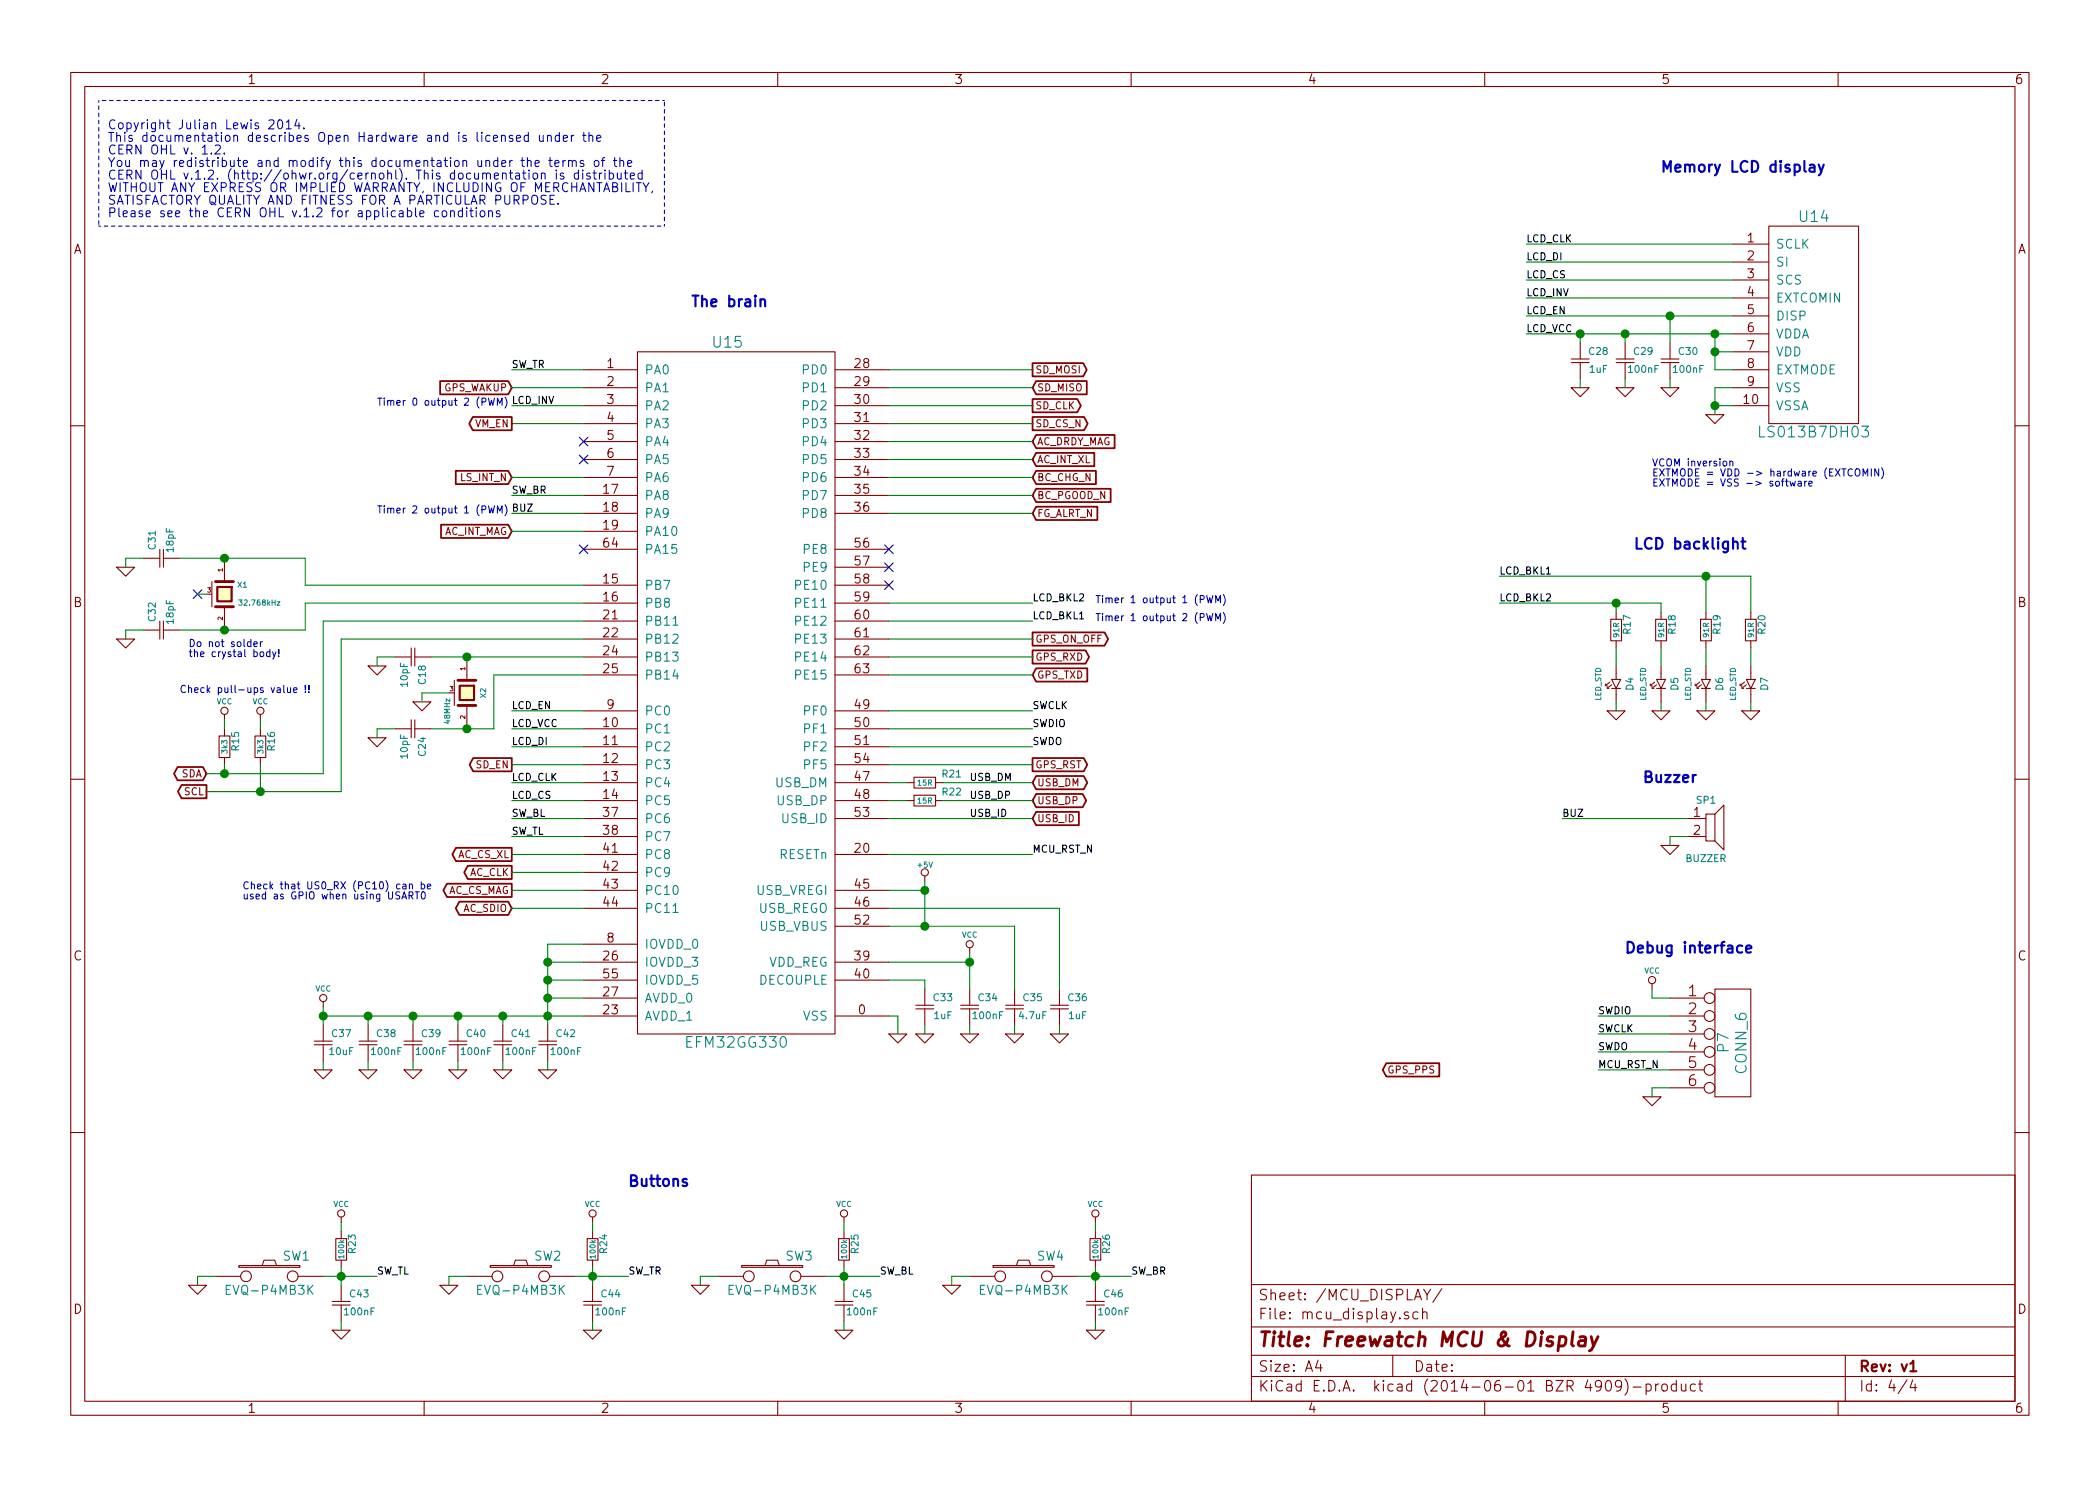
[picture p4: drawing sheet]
EESchema Schematic File Version 2
LIBS:power
LIBS:device
LIBS:transistors
LIBS:conn
LIBS:linear
LIBS:regul
LIBS:74xx
LIBS:cmos4000
LIBS:adc-dac
LIBS:memory
LIBS:xilinx
LIBS:special
LIBS:microcontrollers
LIBS:dsp
LIBS:microchip
LIBS:analog_switches
LIBS:motorola
LIBS:texas
LIBS:intel
LIBS:audio
LIBS:interface
LIBS:digital-audio
LIBS:philips
LIBS:display
LIBS:cypress
LIBS:siliconi
LIBS:opto
LIBS:atmel
LIBS:contrib
LIBS:valves
LIBS:freewatch
LIBS:freewatch_v1-cache
EELAYER 24 0
EELAYER END
$Descr A4 11693 8268
encoding utf-8
Sheet 4 4
Title "Freewatch MCU & Display"
Date ""
Rev "v1"
Comp ""
Comment1 ""
Comment2 ""
Comment3 ""
Comment4 ""
$EndDescr
$Comp
L EFM32GG330 U15
U 1 1
P 3250 2050
F 0 "U15" H 4050 2200 60  0000 C CNN
F 1 "EFM32GG330" H 4100 -1700 60  0000 C CNN
F 2 "" H 3250 2050 60  0000 C CNN
F 3 "" H 3250 2050 60  0000 C CNN
	1    3250 2050
	1    0    0    -1  
$EndComp
$Comp
L LS013B7DH03 U14
U 1 1
P 9650 1350
F 0 "U14" H 10100 1500 60  0000 C CNN
F 1 "LS013B7DH03" H 10100 300 60  0000 C CNN
F 2 "" H 9650 1350 60  0000 C CNN
F 3 "" H 9650 1350 60  0000 C CNN
	1    9650 1350
	1    0    0    -1  
$EndComp
Text Notes 600  1200 0    50   ~ 0
Copyright Julian Lewis 2014.\nThis documentation describes Open Hardware and is licensed under the\nCERN OHL v. 1.2.\nYou may redistribute and modify this documentation under the terms of the\nCERN OHL v.1.2. (http://ohwr.org/cernohl). This documentation is distributed\nWITHOUT ANY EXPRESS OR IMPLIED WARRANTY, INCLUDING OF MERCHANTABILITY,\nSATISFACTORY QUALITY AND FITNESS FOR A PARTICULAR PURPOSE.\nPlease see the CERN OHL v.1.2 for applicable conditions
Text GLabel 2850 4850 0    40   Output ~ 0
AC_CLK
Text GLabel 2850 5050 0    40   BiDi ~ 0
AC_SDIO
Text GLabel 2850 4750 0    40   Output ~ 0
AC_CS_XL
Text GLabel 2850 4950 0    40   Output ~ 0
AC_CS_MAG
Text GLabel 2850 2950 0    40   Input ~ 0
AC_INT_MAG
Text GLabel 5750 2450 2    40   Input ~ 0
AC_DRDY_MAG
Text GLabel 1150 4400 0    40   Output ~ 0
SCL
Text GLabel 1150 4300 0    40   BiDi ~ 0
SDA
Text GLabel 2850 2650 0    40   Input ~ 0
LS_INT_N
Text GLabel 5750 3750 2    40   Input ~ 0
GPS_TXD
Text GLabel 5750 3650 2    40   Output ~ 0
GPS_RXD
Text GLabel 5750 3550 2    40   Output ~ 0
GPS_ON_OFF
Text GLabel 5750 4250 2    40   Output ~ 0
GPS_RST
Text GLabel 7700 5950 2    40   Input ~ 0
GPS_PPS
Text GLabel 5750 2150 2    40   Input ~ 0
SD_MISO
Text GLabel 5750 2050 2    40   Output ~ 0
SD_MOSI
Text GLabel 5750 2250 2    40   Output ~ 0
SD_CLK
Text GLabel 5750 2350 2    40   Output ~ 0
SD_CS_N
Text GLabel 2850 2150 0    40   Input ~ 0
GPS_WAKUP
Text GLabel 5750 4450 2    40   BiDi ~ 0
USB_DP
Text GLabel 5750 4350 2    40   BiDi ~ 0
USB_DM
Text GLabel 5750 4550 2    40   Input ~ 0
USB_ID
Text GLabel 5750 2750 2    40   Input ~ 0
BC_PGOOD_N
Text GLabel 5750 2650 2    40   Input ~ 0
BC_CHG_N
Text GLabel 5750 2850 2    40   Input ~ 0
FG_ALRT_N
Text Notes 9200 2700 0    40   ~ 0
VCOM inversion\nEXTMODE = VDD -> hardware (EXTCOMIN)\nEXTMODE = VSS -> software
$Comp
L CAP C29
U 1 1
P 9050 2000
F 0 "C29" V 9000 2100 39  0000 C CNN
F 1 "100nF" V 9100 2100 39  0000 C CNN
F 2 "" H 9050 2000 60  0000 C CNN
F 3 "" H 9050 2000 60  0000 C CNN
	1    9050 2000
	0    1    1    0   
$EndComp
$Comp
L CAP C28
U 1 1
P 8800 2000
F 0 "C28" V 8750 2100 39  0000 C CNN
F 1 "1uF" V 8850 2100 39  0000 C CNN
F 2 "" H 8800 2000 60  0000 C CNN
F 3 "" H 8800 2000 60  0000 C CNN
	1    8800 2000
	0    1    1    0   
$EndComp
$Comp
L GND #PWR072
U 1 1
P 9550 2300
F 0 "#PWR072" H 9550 2300 30  0001 C CNN
F 1 "GND" H 9550 2230 30  0001 C CNN
F 2 "" H 9550 2300 60  0000 C CNN
F 3 "" H 9550 2300 60  0000 C CNN
	1    9550 2300
	1    0    0    -1  
$EndComp
$Comp
L GND #PWR073
U 1 1
P 8800 2150
F 0 "#PWR073" H 8800 2150 30  0001 C CNN
F 1 "GND" H 8800 2080 30  0001 C CNN
F 2 "" H 8800 2150 60  0000 C CNN
F 3 "" H 8800 2150 60  0000 C CNN
	1    8800 2150
	1    0    0    -1  
$EndComp
$Comp
L GND #PWR074
U 1 1
P 9050 2150
F 0 "#PWR074" H 9050 2150 30  0001 C CNN
F 1 "GND" H 9050 2080 30  0001 C CNN
F 2 "" H 9050 2150 60  0000 C CNN
F 3 "" H 9050 2150 60  0000 C CNN
	1    9050 2150
	1    0    0    -1  
$EndComp
$Comp
L GND #PWR075
U 1 1
P 9300 2150
F 0 "#PWR075" H 9300 2150 30  0001 C CNN
F 1 "GND" H 9300 2080 30  0001 C CNN
F 2 "" H 9300 2150 60  0000 C CNN
F 3 "" H 9300 2150 60  0000 C CNN
	1    9300 2150
	1    0    0    -1  
$EndComp
Text Label 8500 1350 0    40   ~ 0
LCD_CLK
Text Label 8500 1450 0    40   ~ 0
LCD_DI
Text Label 8500 1550 0    40   ~ 0
LCD_CS
Text Label 8500 1650 0    40   ~ 0
LCD_INV
Text Label 8500 1750 0    40   ~ 0
LCD_EN
$Comp
L CAP C30
U 1 1
P 9300 2000
F 0 "C30" V 9250 2100 39  0000 C CNN
F 1 "100nF" V 9350 2100 39  0000 C CNN
F 2 "" H 9300 2000 60  0000 C CNN
F 3 "" H 9300 2000 60  0000 C CNN
	1    9300 2000
	0    1    1    0   
$EndComp
$Comp
L CAP C42
U 1 1
P 3050 5800
F 0 "C42" V 3000 5900 39  0000 C CNN
F 1 "100nF" V 3100 5900 39  0000 C CNN
F 2 "" H 3050 5800 60  0000 C CNN
F 3 "" H 3050 5800 60  0000 C CNN
	1    3050 5800
	0    1    1    0   
$EndComp
$Comp
L CAP C41
U 1 1
P 2800 5800
F 0 "C41" V 2750 5900 39  0000 C CNN
F 1 "100nF" V 2850 5900 39  0000 C CNN
F 2 "" H 2800 5800 60  0000 C CNN
F 3 "" H 2800 5800 60  0000 C CNN
	1    2800 5800
	0    1    1    0   
$EndComp
$Comp
L CAP C40
U 1 1
P 2550 5800
F 0 "C40" V 2500 5900 39  0000 C CNN
F 1 "100nF" V 2600 5900 39  0000 C CNN
F 2 "" H 2550 5800 60  0000 C CNN
F 3 "" H 2550 5800 60  0000 C CNN
	1    2550 5800
	0    1    1    0   
$EndComp
$Comp
L CAP C39
U 1 1
P 2300 5800
F 0 "C39" V 2250 5900 39  0000 C CNN
F 1 "100nF" V 2350 5900 39  0000 C CNN
F 2 "" H 2300 5800 60  0000 C CNN
F 3 "" H 2300 5800 60  0000 C CNN
	1    2300 5800
	0    1    1    0   
$EndComp
$Comp
L CAP C38
U 1 1
P 2050 5800
F 0 "C38" V 2000 5900 39  0000 C CNN
F 1 "100nF" V 2100 5900 39  0000 C CNN
F 2 "" H 2050 5800 60  0000 C CNN
F 3 "" H 2050 5800 60  0000 C CNN
	1    2050 5800
	0    1    1    0   
$EndComp
$Comp
L CAP C33
U 1 1
P 5150 5600
F 0 "C33" V 5100 5700 39  0000 C CNN
F 1 "1uF" V 5200 5700 39  0000 C CNN
F 2 "" H 5150 5600 60  0000 C CNN
F 3 "" H 5150 5600 60  0000 C CNN
	1    5150 5600
	0    1    1    0   
$EndComp
$Comp
L CAP C34
U 1 1
P 5400 5600
F 0 "C34" V 5350 5700 39  0000 C CNN
F 1 "100nF" V 5450 5700 39  0000 C CNN
F 2 "" H 5400 5600 60  0000 C CNN
F 3 "" H 5400 5600 60  0000 C CNN
	1    5400 5600
	0    1    1    0   
$EndComp
$Comp
L GND #PWR076
U 1 1
P 5150 5750
F 0 "#PWR076" H 5150 5750 30  0001 C CNN
F 1 "GND" H 5150 5680 30  0001 C CNN
F 2 "" H 5150 5750 60  0000 C CNN
F 3 "" H 5150 5750 60  0000 C CNN
	1    5150 5750
	1    0    0    -1  
$EndComp
$Comp
L GND #PWR077
U 1 1
P 5000 5750
F 0 "#PWR077" H 5000 5750 30  0001 C CNN
F 1 "GND" H 5000 5680 30  0001 C CNN
F 2 "" H 5000 5750 60  0000 C CNN
F 3 "" H 5000 5750 60  0000 C CNN
	1    5000 5750
	1    0    0    -1  
$EndComp
$Comp
L GND #PWR078
U 1 1
P 5400 5750
F 0 "#PWR078" H 5400 5750 30  0001 C CNN
F 1 "GND" H 5400 5680 30  0001 C CNN
F 2 "" H 5400 5750 60  0000 C CNN
F 3 "" H 5400 5750 60  0000 C CNN
	1    5400 5750
	1    0    0    -1  
$EndComp
$Comp
L VCC #PWR079
U 1 1
P 5400 5300
F 0 "#PWR079" H 5400 5400 30  0001 C CNN
F 1 "VCC" H 5400 5400 30  0000 C CNN
F 2 "" H 5400 5300 60  0000 C CNN
F 3 "" H 5400 5300 60  0000 C CNN
	1    5400 5300
	1    0    0    -1  
$EndComp
$Comp
L GND #PWR080
U 1 1
P 3050 5950
F 0 "#PWR080" H 3050 5950 30  0001 C CNN
F 1 "GND" H 3050 5880 30  0001 C CNN
F 2 "" H 3050 5950 60  0000 C CNN
F 3 "" H 3050 5950 60  0000 C CNN
	1    3050 5950
	1    0    0    -1  
$EndComp
$Comp
L VCC #PWR081
U 1 1
P 1800 5600
F 0 "#PWR081" H 1800 5700 30  0001 C CNN
F 1 "VCC" H 1800 5700 30  0000 C CNN
F 2 "" H 1800 5600 60  0000 C CNN
F 3 "" H 1800 5600 60  0000 C CNN
	1    1800 5600
	1    0    0    -1  
$EndComp
$Comp
L CAP C37
U 1 1
P 1800 5800
F 0 "C37" V 1750 5900 39  0000 C CNN
F 1 "10uF" V 1850 5900 39  0000 C CNN
F 2 "" H 1800 5800 60  0000 C CNN
F 3 "" H 1800 5800 60  0000 C CNN
	1    1800 5800
	0    1    1    0   
$EndComp
$Comp
L GND #PWR082
U 1 1
P 2800 5950
F 0 "#PWR082" H 2800 5950 30  0001 C CNN
F 1 "GND" H 2800 5880 30  0001 C CNN
F 2 "" H 2800 5950 60  0000 C CNN
F 3 "" H 2800 5950 60  0000 C CNN
	1    2800 5950
	1    0    0    -1  
$EndComp
$Comp
L GND #PWR083
U 1 1
P 2550 5950
F 0 "#PWR083" H 2550 5950 30  0001 C CNN
F 1 "GND" H 2550 5880 30  0001 C CNN
F 2 "" H 2550 5950 60  0000 C CNN
F 3 "" H 2550 5950 60  0000 C CNN
	1    2550 5950
	1    0    0    -1  
$EndComp
$Comp
L GND #PWR084
U 1 1
P 2300 5950
F 0 "#PWR084" H 2300 5950 30  0001 C CNN
F 1 "GND" H 2300 5880 30  0001 C CNN
F 2 "" H 2300 5950 60  0000 C CNN
F 3 "" H 2300 5950 60  0000 C CNN
	1    2300 5950
	1    0    0    -1  
$EndComp
$Comp
L GND #PWR085
U 1 1
P 2050 5950
F 0 "#PWR085" H 2050 5950 30  0001 C CNN
F 1 "GND" H 2050 5880 30  0001 C CNN
F 2 "" H 2050 5950 60  0000 C CNN
F 3 "" H 2050 5950 60  0000 C CNN
	1    2050 5950
	1    0    0    -1  
$EndComp
$Comp
L GND #PWR086
U 1 1
P 1800 5950
F 0 "#PWR086" H 1800 5950 30  0001 C CNN
F 1 "GND" H 1800 5880 30  0001 C CNN
F 2 "" H 1800 5950 60  0000 C CNN
F 3 "" H 1800 5950 60  0000 C CNN
	1    1800 5950
	1    0    0    -1  
$EndComp
$Comp
L CAP C35
U 1 1
P 5650 5600
F 0 "C35" V 5600 5700 39  0000 C CNN
F 1 "4.7uF" V 5700 5700 39  0000 C CNN
F 2 "" H 5650 5600 60  0000 C CNN
F 3 "" H 5650 5600 60  0000 C CNN
	1    5650 5600
	0    1    1    0   
$EndComp
$Comp
L CAP C36
U 1 1
P 5900 5600
F 0 "C36" V 5850 5700 39  0000 C CNN
F 1 "1uF" V 5950 5700 39  0000 C CNN
F 2 "" H 5900 5600 60  0000 C CNN
F 3 "" H 5900 5600 60  0000 C CNN
	1    5900 5600
	0    1    1    0   
$EndComp
$Comp
L GND #PWR087
U 1 1
P 5650 5750
F 0 "#PWR087" H 5650 5750 30  0001 C CNN
F 1 "GND" H 5650 5680 30  0001 C CNN
F 2 "" H 5650 5750 60  0000 C CNN
F 3 "" H 5650 5750 60  0000 C CNN
	1    5650 5750
	1    0    0    -1  
$EndComp
$Comp
L GND #PWR088
U 1 1
P 5900 5750
F 0 "#PWR088" H 5900 5750 30  0001 C CNN
F 1 "GND" H 5900 5680 30  0001 C CNN
F 2 "" H 5900 5750 60  0000 C CNN
F 3 "" H 5900 5750 60  0000 C CNN
	1    5900 5750
	1    0    0    -1  
$EndComp
$Comp
L +5V #PWR089
U 1 1
P 5150 4900
F 0 "#PWR089" H 5150 4990 20  0001 C CNN
F 1 "+5V" H 5150 4990 30  0000 C CNN
F 2 "" H 5150 4900 60  0000 C CNN
F 3 "" H 5150 4900 60  0000 C CNN
	1    5150 4900
	1    0    0    -1  
$EndComp
$Comp
L RES R21
U 1 1
P 5150 4350
F 0 "R21" H 5000 4300 39  0000 C CNN
F 1 "15R" H 5150 4350 30  0000 C CNN
F 2 "" H 5150 4350 60  0000 C CNN
F 3 "" H 5150 4350 60  0000 C CNN
	1    5150 4350
	-1   0    0    1   
$EndComp
$Comp
L RES R22
U 1 1
P 5150 4450
F 0 "R22" H 5000 4400 39  0000 C CNN
F 1 "15R" H 5150 4450 30  0000 C CNN
F 2 "" H 5150 4450 60  0000 C CNN
F 3 "" H 5150 4450 60  0000 C CNN
	1    5150 4450
	-1   0    0    1   
$EndComp
Text Label 5400 4350 0    40   ~ 0
USB_DM
Text Label 5400 4450 0    40   ~ 0
USB_DP
Text Label 5400 4550 0    40   ~ 0
USB_ID
Text Label 5750 4750 0    40   ~ 0
MCU_RST_N
Text GLabel 2850 4250 0    40   Output ~ 0
SD_EN
$Comp
L CRYSTAL_SMD X1
U 1 1
P 1250 3300
F 0 "X1" V 1200 3400 30  0000 C CNN
F 1 "32.768kHz" V 1300 3375 30  0000 L CNN
F 2 "" H 1250 3300 60  0000 C CNN
F 3 "" H 1250 3300 60  0000 C CNN
	1    1250 3300
	0    1    1    0   
$EndComp
Text Notes 1050 3650 0    40   ~ 0
Do not solder\nthe crystal body!
$Comp
L CAP C31
U 1 1
P 900 3100
F 0 "C31" V 850 3200 39  0000 C CNN
F 1 "18pF" V 950 3200 39  0000 C CNN
F 2 "" H 900 3100 60  0000 C CNN
F 3 "" H 900 3100 60  0000 C CNN
	1    900  3100
	1    0    0    -1  
$EndComp
$Comp
L CAP C32
U 1 1
P 900 3500
F 0 "C32" V 850 3600 39  0000 C CNN
F 1 "18pF" V 950 3600 39  0000 C CNN
F 2 "" H 900 3500 60  0000 C CNN
F 3 "" H 900 3500 60  0000 C CNN
	1    900  3500
	1    0    0    -1  
$EndComp
$Comp
L GND #PWR090
U 1 1
P 700 3550
F 0 "#PWR090" H 700 3550 30  0001 C CNN
F 1 "GND" H 700 3480 30  0001 C CNN
F 2 "" H 700 3550 60  0000 C CNN
F 3 "" H 700 3550 60  0000 C CNN
	1    700  3550
	1    0    0    -1  
$EndComp
$Comp
L GND #PWR091
U 1 1
P 700 3150
F 0 "#PWR091" H 700 3150 30  0001 C CNN
F 1 "GND" H 700 3080 30  0001 C CNN
F 2 "" H 700 3150 60  0000 C CNN
F 3 "" H 700 3150 60  0000 C CNN
	1    700  3150
	1    0    0    -1  
$EndComp
NoConn ~ 1100 3300
$Comp
L RES R15
U 1 1
P 1250 4150
F 0 "R15" H 1220 4210 39  0000 C CNN
F 1 "3k3" H 1250 4150 30  0000 C CNN
F 2 "" H 1250 4150 60  0000 C CNN
F 3 "" H 1250 4150 60  0000 C CNN
	1    1250 4150
	0    1    1    0   
$EndComp
$Comp
L RES R16
U 1 1
P 1450 4150
F 0 "R16" H 1420 4210 39  0000 C CNN
F 1 "3k3" H 1450 4150 30  0000 C CNN
F 2 "" H 1450 4150 60  0000 C CNN
F 3 "" H 1450 4150 60  0000 C CNN
	1    1450 4150
	0    1    1    0   
$EndComp
$Comp
L VCC #PWR092
U 1 1
P 1250 4000
F 0 "#PWR092" H 1250 4100 30  0001 C CNN
F 1 "VCC" H 1250 4100 30  0000 C CNN
F 2 "" H 1250 4000 60  0000 C CNN
F 3 "" H 1250 4000 60  0000 C CNN
	1    1250 4000
	1    0    0    -1  
$EndComp
$Comp
L VCC #PWR093
U 1 1
P 1450 4000
F 0 "#PWR093" H 1450 4100 30  0001 C CNN
F 1 "VCC" H 1450 4100 30  0000 C CNN
F 2 "" H 1450 4000 60  0000 C CNN
F 3 "" H 1450 4000 60  0000 C CNN
	1    1450 4000
	1    0    0    -1  
$EndComp
Text Notes 1000 3850 0    40   ~ 0
Check pull-ups value !!
Text Label 5750 3950 0    40   ~ 0
SWCLK
Text Label 5750 4050 0    40   ~ 0
SWDIO
Text Label 5750 4150 0    40   ~ 0
SWDO
Text Label 2850 4350 0    40   ~ 0
LCD_CLK
Text Label 2850 4150 0    40   ~ 0
LCD_DI
Text Label 2850 2250 0    40   ~ 0
LCD_INV
Text Label 2850 4450 0    40   ~ 0
LCD_CS
Text Label 2850 3950 0    40   ~ 0
LCD_EN
Text Label 8500 1850 0    40   ~ 0
LCD_VCC
Text Label 2850 4050 0    40   ~ 0
LCD_VCC
Text Notes 1350 5000 0    40   ~ 0
Check that US0_RX (PC10) can be\nused as GPIO when using USART0
$Comp
L CONN_6 P7
U 1 1
P 9650 5800
F 0 "P7" V 9600 5800 60  0000 C CNN
F 1 "CONN_6" V 9700 5800 60  0000 C CNN
F 2 "" H 9650 5800 60  0000 C CNN
F 3 "" H 9650 5800 60  0000 C CNN
	1    9650 5800
	1    0    0    -1  
$EndComp
$Comp
L VCC #PWR094
U 1 1
P 9200 5500
F 0 "#PWR094" H 9200 5600 30  0001 C CNN
F 1 "VCC" H 9200 5600 30  0000 C CNN
F 2 "" H 9200 5500 60  0000 C CNN
F 3 "" H 9200 5500 60  0000 C CNN
	1    9200 5500
	1    0    0    -1  
$EndComp
$Comp
L GND #PWR095
U 1 1
P 9200 6100
F 0 "#PWR095" H 9200 6100 30  0001 C CNN
F 1 "GND" H 9200 6030 30  0001 C CNN
F 2 "" H 9200 6100 60  0000 C CNN
F 3 "" H 9200 6100 60  0000 C CNN
	1    9200 6100
	1    0    0    -1  
$EndComp
Text Label 8900 5650 0    40   ~ 0
SWDIO
Text Label 8900 5750 0    40   ~ 0
SWCLK
Text Label 8900 5850 0    40   ~ 0
SWDO
Text Label 8900 5950 0    40   ~ 0
MCU_RST_N
Wire Notes Line
	550  550  550  1250
Wire Notes Line
	550  1250 3700 1250
Wire Notes Line
	3700 1250 3700 550 
Wire Notes Line
	3700 550  550  550 
Wire Wire Line
	8500 1750 9650 1750
Wire Wire Line
	8500 1850 9650 1850
Wire Wire Line
	9050 1850 9050 1900
Wire Wire Line
	8800 2100 8800 2150
Wire Wire Line
	9050 2100 9050 2150
Wire Wire Line
	9300 2100 9300 2150
Wire Wire Line
	9650 2150 9550 2150
Wire Wire Line
	9550 2150 9550 2300
Wire Wire Line
	9650 2250 9550 2250
Connection ~ 9550 2250
Wire Wire Line
	9550 1850 9550 2050
Connection ~ 9550 1850
Wire Wire Line
	9550 1950 9650 1950
Connection ~ 9050 1850
Wire Wire Line
	9650 1650 8500 1650
Wire Wire Line
	9650 1550 8500 1550
Wire Wire Line
	9650 1450 8500 1450
Wire Wire Line
	9650 1350 8500 1350
Wire Wire Line
	9550 2050 9650 2050
Connection ~ 9550 1950
Wire Wire Line
	9300 1900 9300 1750
Connection ~ 9300 1750
Wire Wire Line
	8800 1900 8800 1850
Connection ~ 8800 1850
Wire Wire Line
	4950 5650 5000 5650
Wire Wire Line
	5000 5650 5000 5750
Wire Wire Line
	5150 5700 5150 5750
Wire Wire Line
	5400 5700 5400 5750
Wire Wire Line
	4950 5450 5150 5450
Wire Wire Line
	5150 5450 5150 5500
Wire Wire Line
	4950 5350 5400 5350
Wire Wire Line
	5400 5300 5400 5500
Connection ~ 5400 5350
Wire Wire Line
	3050 5900 3050 5950
Wire Wire Line
	2800 5900 2800 5950
Wire Wire Line
	2550 5900 2550 5950
Wire Wire Line
	2300 5900 2300 5950
Wire Wire Line
	2050 5900 2050 5950
Wire Wire Line
	1800 5900 1800 5950
Wire Wire Line
	3250 5250 3050 5250
Wire Wire Line
	3050 5250 3050 5700
Wire Wire Line
	1800 5650 3250 5650
Connection ~ 3050 5650
Wire Wire Line
	3250 5550 3050 5550
Connection ~ 3050 5550
Wire Wire Line
	3250 5450 3050 5450
Connection ~ 3050 5450
Wire Wire Line
	3250 5350 3050 5350
Connection ~ 3050 5350
Wire Wire Line
	1800 5600 1800 5700
Wire Wire Line
	2050 5650 2050 5700
Connection ~ 2050 5650
Wire Wire Line
	2300 5650 2300 5700
Connection ~ 2300 5650
Wire Wire Line
	2550 5650 2550 5700
Connection ~ 2550 5650
Wire Wire Line
	2800 5650 2800 5700
Connection ~ 2800 5650
Connection ~ 1800 5650
Wire Wire Line
	5650 5700 5650 5750
Wire Wire Line
	5900 5700 5900 5750
Wire Wire Line
	4950 5150 5650 5150
Wire Wire Line
	5150 4900 5150 5150
Wire Wire Line
	5150 4950 4950 4950
Wire Wire Line
	4950 5050 5900 5050
Wire Wire Line
	5650 5150 5650 5500
Connection ~ 5150 5150
Wire Wire Line
	5900 5050 5900 5500
Connection ~ 5150 4950
Wire Wire Line
	4950 4350 5050 4350
Wire Wire Line
	4950 4450 5050 4450
Wire Wire Line
	4950 4550 5750 4550
Wire Wire Line
	5250 4350 5750 4350
Wire Wire Line
	5250 4450 5750 4450
Wire Wire Line
	4950 4750 5750 4750
Wire Wire Line
	3250 3250 1700 3250
Wire Wire Line
	1700 3250 1700 3100
Wire Wire Line
	1700 3100 1000 3100
Wire Wire Line
	1000 3500 1700 3500
Wire Wire Line
	1700 3500 1700 3350
Wire Wire Line
	1700 3350 3250 3350
Connection ~ 1250 3100
Connection ~ 1250 3500
Wire Wire Line
	800  3100 700  3100
Wire Wire Line
	700  3100 700  3150
Wire Wire Line
	800  3500 700  3500
Wire Wire Line
	700  3500 700  3550
Wire Wire Line
	1150 3300 1100 3300
Wire Wire Line
	4950 2450 5750 2450
Wire Wire Line
	4950 2550 5750 2550
Wire Wire Line
	2850 2050 3250 2050
Wire Wire Line
	2850 2150 3250 2150
Wire Wire Line
	1250 4000 1250 4050
Wire Wire Line
	1450 4000 1450 4050
Wire Wire Line
	4950 3950 5750 3950
Wire Wire Line
	4950 4050 5750 4050
Wire Wire Line
	4950 4150 5750 4150
Wire Wire Line
	4950 3450 5750 3450
Wire Wire Line
	2850 4150 3250 4150
Wire Wire Line
	2850 4350 3250 4350
Wire Wire Line
	3250 4450 2850 4450
Wire Wire Line
	4950 2050 5750 2050
Wire Wire Line
	4950 2250 5750 2250
Wire Wire Line
	3250 2250 2850 2250
Wire Wire Line
	2850 2350 3250 2350
Wire Wire Line
	4950 2150 5750 2150
Wire Wire Line
	5750 2350 4950 2350
Wire Wire Line
	4950 3650 5750 3650
Wire Wire Line
	4950 3750 5750 3750
Wire Wire Line
	1800 3450 3250 3450
Wire Wire Line
	1900 3550 3250 3550
Wire Wire Line
	2850 4050 3250 4050
Wire Wire Line
	2850 5050 3250 5050
Wire Wire Line
	3250 4950 2850 4950
Wire Wire Line
	2850 4850 3250 4850
Wire Wire Line
	3250 4750 2850 4750
Wire Wire Line
	9200 5500 9200 5550
Wire Wire Line
	9200 5550 9300 5550
Wire Wire Line
	8900 5650 9300 5650
Wire Wire Line
	8900 5750 9300 5750
Wire Wire Line
	8900 5850 9300 5850
Wire Wire Line
	8900 5950 9300 5950
Wire Wire Line
	9300 6050 9200 6050
Wire Wire Line
	9200 6050 9200 6100
$Comp
L SW_PUSH SW1
U 1 1
P 1500 7100
F 0 "SW1" H 1650 7210 50  0000 C CNN
F 1 "EVQ-P4MB3K" H 1500 7020 50  0000 C CNN
F 2 "" H 1500 7100 60  0000 C CNN
F 3 "" H 1500 7100 60  0000 C CNN
	1    1500 7100
	1    0    0    -1  
$EndComp
$Comp
L CAP C43
U 1 1
P 1900 7250
F 0 "C43" V 1850 7350 39  0000 C CNN
F 1 "100nF" V 1950 7350 39  0000 C CNN
F 2 "" H 1900 7250 60  0000 C CNN
F 3 "" H 1900 7250 60  0000 C CNN
	1    1900 7250
	0    1    1    0   
$EndComp
$Comp
L GND #PWR096
U 1 1
P 1100 7150
F 0 "#PWR096" H 1100 7150 30  0001 C CNN
F 1 "GND" H 1100 7080 30  0001 C CNN
F 2 "" H 1100 7150 60  0000 C CNN
F 3 "" H 1100 7150 60  0000 C CNN
	1    1100 7150
	1    0    0    -1  
$EndComp
$Comp
L RES R23
U 1 1
P 1900 6950
F 0 "R23" H 1870 7010 39  0000 C CNN
F 1 "100k" H 1900 6950 30  0000 C CNN
F 2 "" H 1900 6950 60  0000 C CNN
F 3 "" H 1900 6950 60  0000 C CNN
	1    1900 6950
	0    1    1    0   
$EndComp
$Comp
L GND #PWR097
U 1 1
P 1900 7400
F 0 "#PWR097" H 1900 7400 30  0001 C CNN
F 1 "GND" H 1900 7330 30  0001 C CNN
F 2 "" H 1900 7400 60  0000 C CNN
F 3 "" H 1900 7400 60  0000 C CNN
	1    1900 7400
	1    0    0    -1  
$EndComp
$Comp
L VCC #PWR098
U 1 1
P 1900 6800
F 0 "#PWR098" H 1900 6900 30  0001 C CNN
F 1 "VCC" H 1900 6900 30  0000 C CNN
F 2 "" H 1900 6800 60  0000 C CNN
F 3 "" H 1900 6800 60  0000 C CNN
	1    1900 6800
	1    0    0    -1  
$EndComp
Wire Wire Line
	1100 7150 1100 7100
Wire Wire Line
	1100 7100 1200 7100
Wire Wire Line
	1800 7100 2100 7100
Wire Wire Line
	1900 7050 1900 7150
Connection ~ 1900 7100
Wire Wire Line
	1900 6800 1900 6850
Wire Wire Line
	1900 7350 1900 7400
$Comp
L SW_PUSH SW2
U 1 1
P 2900 7100
F 0 "SW2" H 3050 7210 50  0000 C CNN
F 1 "EVQ-P4MB3K" H 2900 7020 50  0000 C CNN
F 2 "" H 2900 7100 60  0000 C CNN
F 3 "" H 2900 7100 60  0000 C CNN
	1    2900 7100
	1    0    0    -1  
$EndComp
$Comp
L CAP C44
U 1 1
P 3300 7250
F 0 "C44" V 3250 7350 39  0000 C CNN
F 1 "100nF" V 3350 7350 39  0000 C CNN
F 2 "" H 3300 7250 60  0000 C CNN
F 3 "" H 3300 7250 60  0000 C CNN
	1    3300 7250
	0    1    1    0   
$EndComp
$Comp
L GND #PWR099
U 1 1
P 2500 7150
F 0 "#PWR099" H 2500 7150 30  0001 C CNN
F 1 "GND" H 2500 7080 30  0001 C CNN
F 2 "" H 2500 7150 60  0000 C CNN
F 3 "" H 2500 7150 60  0000 C CNN
	1    2500 7150
	1    0    0    -1  
$EndComp
$Comp
L RES R24
U 1 1
P 3300 6950
F 0 "R24" H 3270 7010 39  0000 C CNN
F 1 "100k" H 3300 6950 30  0000 C CNN
F 2 "" H 3300 6950 60  0000 C CNN
F 3 "" H 3300 6950 60  0000 C CNN
	1    3300 6950
	0    1    1    0   
$EndComp
$Comp
L GND #PWR0100
U 1 1
P 3300 7400
F 0 "#PWR0100" H 3300 7400 30  0001 C CNN
F 1 "GND" H 3300 7330 30  0001 C CNN
F 2 "" H 3300 7400 60  0000 C CNN
F 3 "" H 3300 7400 60  0000 C CNN
	1    3300 7400
	1    0    0    -1  
$EndComp
$Comp
L VCC #PWR0101
U 1 1
P 3300 6800
F 0 "#PWR0101" H 3300 6900 30  0001 C CNN
F 1 "VCC" H 3300 6900 30  0000 C CNN
F 2 "" H 3300 6800 60  0000 C CNN
F 3 "" H 3300 6800 60  0000 C CNN
	1    3300 6800
	1    0    0    -1  
$EndComp
Wire Wire Line
	2500 7150 2500 7100
Wire Wire Line
	2500 7100 2600 7100
Wire Wire Line
	3200 7100 3500 7100
Wire Wire Line
	3300 7050 3300 7150
Connection ~ 3300 7100
Wire Wire Line
	3300 6800 3300 6850
Wire Wire Line
	3300 7350 3300 7400
$Comp
L SW_PUSH SW3
U 1 1
P 4300 7100
F 0 "SW3" H 4450 7210 50  0000 C CNN
F 1 "EVQ-P4MB3K" H 4300 7020 50  0000 C CNN
F 2 "" H 4300 7100 60  0000 C CNN
F 3 "" H 4300 7100 60  0000 C CNN
	1    4300 7100
	1    0    0    -1  
$EndComp
$Comp
L CAP C45
U 1 1
P 4700 7250
F 0 "C45" V 4650 7350 39  0000 C CNN
F 1 "100nF" V 4750 7350 39  0000 C CNN
F 2 "" H 4700 7250 60  0000 C CNN
F 3 "" H 4700 7250 60  0000 C CNN
	1    4700 7250
	0    1    1    0   
$EndComp
$Comp
L GND #PWR0102
U 1 1
P 3900 7150
F 0 "#PWR0102" H 3900 7150 30  0001 C CNN
F 1 "GND" H 3900 7080 30  0001 C CNN
F 2 "" H 3900 7150 60  0000 C CNN
F 3 "" H 3900 7150 60  0000 C CNN
	1    3900 7150
	1    0    0    -1  
$EndComp
$Comp
L RES R25
U 1 1
P 4700 6950
F 0 "R25" H 4670 7010 39  0000 C CNN
F 1 "100k" H 4700 6950 30  0000 C CNN
F 2 "" H 4700 6950 60  0000 C CNN
F 3 "" H 4700 6950 60  0000 C CNN
	1    4700 6950
	0    1    1    0   
$EndComp
$Comp
L GND #PWR0103
U 1 1
P 4700 7400
F 0 "#PWR0103" H 4700 7400 30  0001 C CNN
F 1 "GND" H 4700 7330 30  0001 C CNN
F 2 "" H 4700 7400 60  0000 C CNN
F 3 "" H 4700 7400 60  0000 C CNN
	1    4700 7400
	1    0    0    -1  
$EndComp
$Comp
L VCC #PWR0104
U 1 1
P 4700 6800
F 0 "#PWR0104" H 4700 6900 30  0001 C CNN
F 1 "VCC" H 4700 6900 30  0000 C CNN
F 2 "" H 4700 6800 60  0000 C CNN
F 3 "" H 4700 6800 60  0000 C CNN
	1    4700 6800
	1    0    0    -1  
$EndComp
Wire Wire Line
	3900 7150 3900 7100
Wire Wire Line
	3900 7100 4000 7100
Wire Wire Line
	4600 7100 4900 7100
Wire Wire Line
	4700 7050 4700 7150
Connection ~ 4700 7100
Wire Wire Line
	4700 6800 4700 6850
Wire Wire Line
	4700 7350 4700 7400
$Comp
L SW_PUSH SW4
U 1 1
P 5700 7100
F 0 "SW4" H 5850 7210 50  0000 C CNN
F 1 "EVQ-P4MB3K" H 5700 7020 50  0000 C CNN
F 2 "" H 5700 7100 60  0000 C CNN
F 3 "" H 5700 7100 60  0000 C CNN
	1    5700 7100
	1    0    0    -1  
$EndComp
$Comp
L CAP C46
U 1 1
P 6100 7250
F 0 "C46" V 6050 7350 39  0000 C CNN
F 1 "100nF" V 6150 7350 39  0000 C CNN
F 2 "" H 6100 7250 60  0000 C CNN
F 3 "" H 6100 7250 60  0000 C CNN
	1    6100 7250
	0    1    1    0   
$EndComp
$Comp
L GND #PWR0105
U 1 1
P 5300 7150
F 0 "#PWR0105" H 5300 7150 30  0001 C CNN
F 1 "GND" H 5300 7080 30  0001 C CNN
F 2 "" H 5300 7150 60  0000 C CNN
F 3 "" H 5300 7150 60  0000 C CNN
	1    5300 7150
	1    0    0    -1  
$EndComp
$Comp
L RES R26
U 1 1
P 6100 6950
F 0 "R26" H 6070 7010 39  0000 C CNN
F 1 "100k" H 6100 6950 30  0000 C CNN
F 2 "" H 6100 6950 60  0000 C CNN
F 3 "" H 6100 6950 60  0000 C CNN
	1    6100 6950
	0    1    1    0   
$EndComp
$Comp
L GND #PWR0106
U 1 1
P 6100 7400
F 0 "#PWR0106" H 6100 7400 30  0001 C CNN
F 1 "GND" H 6100 7330 30  0001 C CNN
F 2 "" H 6100 7400 60  0000 C CNN
F 3 "" H 6100 7400 60  0000 C CNN
	1    6100 7400
	1    0    0    -1  
$EndComp
$Comp
L VCC #PWR0107
U 1 1
P 6100 6800
F 0 "#PWR0107" H 6100 6900 30  0001 C CNN
F 1 "VCC" H 6100 6900 30  0000 C CNN
F 2 "" H 6100 6800 60  0000 C CNN
F 3 "" H 6100 6800 60  0000 C CNN
	1    6100 6800
	1    0    0    -1  
$EndComp
Wire Wire Line
	5300 7150 5300 7100
Wire Wire Line
	5300 7100 5400 7100
Wire Wire Line
	6000 7100 6300 7100
Wire Wire Line
	6100 7050 6100 7150
Connection ~ 6100 7100
Wire Wire Line
	6100 6800 6100 6850
Wire Wire Line
	6100 7350 6100 7400
Text Label 2850 4650 0    40   ~ 0
SW_TL
Text Label 2850 2050 0    40   ~ 0
SW_TR
Text Label 2850 4550 0    40   ~ 0
SW_BL
Text Label 2850 2750 0    40   ~ 0
SW_BR
Text Label 2100 7100 0    40   ~ 0
SW_TL
Text Label 3500 7100 0    40   ~ 0
SW_TR
Text Label 4900 7100 0    40   ~ 0
SW_BL
Text Label 6300 7100 0    40   ~ 0
SW_BR
Text GLabel 2850 2350 0    40   Output ~ 0
VM_EN
Text Notes 9250 950  0    60   ~ 12
Memory LCD display
Text Notes 9050 5300 0    60   ~ 12
Debug interface
Text Notes 3500 6600 0    60   ~ 12
Buttons
Text Notes 3850 1700 0    60   ~ 12
The brain
Text Notes 9100 3050 0    60   ~ 12
LCD backlight
Text Notes 9150 4350 0    60   ~ 12
Buzzer
Text Notes 2100 2250 0    40   ~ 0
Timer 0 output 2 (PWM)
Text Label 5750 3450 0    40   ~ 0
LCD_BKL1
Text Label 5750 3350 0    40   ~ 0
LCD_BKL2
Text Label 8350 3200 0    40   ~ 0
LCD_BKL1
Text Label 8350 3350 0    40   ~ 0
LCD_BKL2
$Comp
L RES R17
U 1 1
P 9000 3500
F 0 "R17" H 8970 3560 39  0000 C CNN
F 1 "91R" H 9000 3500 30  0000 C CNN
F 2 "" H 9000 3500 60  0000 C CNN
F 3 "" H 9000 3500 60  0000 C CNN
	1    9000 3500
	0    1    1    0   
$EndComp
$Comp
L RES R18
U 1 1
P 9250 3500
F 0 "R18" H 9220 3560 39  0000 C CNN
F 1 "91R" H 9250 3500 30  0000 C CNN
F 2 "" H 9250 3500 60  0000 C CNN
F 3 "" H 9250 3500 60  0000 C CNN
	1    9250 3500
	0    1    1    0   
$EndComp
$Comp
L RES R19
U 1 1
P 9500 3500
F 0 "R19" H 9470 3560 39  0000 C CNN
F 1 "91R" H 9500 3500 30  0000 C CNN
F 2 "" H 9500 3500 60  0000 C CNN
F 3 "" H 9500 3500 60  0000 C CNN
	1    9500 3500
	0    1    1    0   
$EndComp
$Comp
L RES R20
U 1 1
P 9750 3500
F 0 "R20" H 9720 3560 39  0000 C CNN
F 1 "91R" H 9750 3500 30  0000 C CNN
F 2 "" H 9750 3500 60  0000 C CNN
F 3 "" H 9750 3500 60  0000 C CNN
	1    9750 3500
	0    1    1    0   
$EndComp
$Comp
L LED_STD D4
U 1 1
P 9000 3800
F 0 "D4" H 9000 3875 39  0000 C CNN
F 1 "LED_STD" H 9000 3700 30  0000 C CNN
F 2 "" H 9000 3800 60  0000 C CNN
F 3 "" H 9000 3800 60  0000 C CNN
	1    9000 3800
	0    1    1    0   
$EndComp
$Comp
L LED_STD D5
U 1 1
P 9250 3800
F 0 "D5" H 9250 3875 39  0000 C CNN
F 1 "LED_STD" H 9250 3700 30  0000 C CNN
F 2 "" H 9250 3800 60  0000 C CNN
F 3 "" H 9250 3800 60  0000 C CNN
	1    9250 3800
	0    1    1    0   
$EndComp
$Comp
L LED_STD D6
U 1 1
P 9500 3800
F 0 "D6" H 9500 3875 39  0000 C CNN
F 1 "LED_STD" H 9500 3700 30  0000 C CNN
F 2 "" H 9500 3800 60  0000 C CNN
F 3 "" H 9500 3800 60  0000 C CNN
	1    9500 3800
	0    1    1    0   
$EndComp
$Comp
L LED_STD D7
U 1 1
P 9750 3800
F 0 "D7" H 9750 3875 39  0000 C CNN
F 1 "LED_STD" H 9750 3700 30  0000 C CNN
F 2 "" H 9750 3800 60  0000 C CNN
F 3 "" H 9750 3800 60  0000 C CNN
	1    9750 3800
	0    1    1    0   
$EndComp
$Comp
L BUZZER SP1
U 1 1
P 9400 4550
F 0 "SP1" H 9500 4650 39  0000 C CNN
F 1 "BUZZER" H 9500 4325 39  0000 C CNN
F 2 "" H 9400 4550 60  0000 C CNN
F 3 "" H 9400 4550 60  0000 C CNN
	1    9400 4550
	1    0    0    -1  
$EndComp
$Comp
L GND #PWR0108
U 1 1
P 9000 3950
F 0 "#PWR0108" H 9000 3950 30  0001 C CNN
F 1 "GND" H 9000 3880 30  0001 C CNN
F 2 "" H 9000 3950 60  0000 C CNN
F 3 "" H 9000 3950 60  0000 C CNN
	1    9000 3950
	1    0    0    -1  
$EndComp
$Comp
L GND #PWR0109
U 1 1
P 9250 3950
F 0 "#PWR0109" H 9250 3950 30  0001 C CNN
F 1 "GND" H 9250 3880 30  0001 C CNN
F 2 "" H 9250 3950 60  0000 C CNN
F 3 "" H 9250 3950 60  0000 C CNN
	1    9250 3950
	1    0    0    -1  
$EndComp
$Comp
L GND #PWR0110
U 1 1
P 9500 3950
F 0 "#PWR0110" H 9500 3950 30  0001 C CNN
F 1 "GND" H 9500 3880 30  0001 C CNN
F 2 "" H 9500 3950 60  0000 C CNN
F 3 "" H 9500 3950 60  0000 C CNN
	1    9500 3950
	1    0    0    -1  
$EndComp
$Comp
L GND #PWR0111
U 1 1
P 9750 3950
F 0 "#PWR0111" H 9750 3950 30  0001 C CNN
F 1 "GND" H 9750 3880 30  0001 C CNN
F 2 "" H 9750 3950 60  0000 C CNN
F 3 "" H 9750 3950 60  0000 C CNN
	1    9750 3950
	1    0    0    -1  
$EndComp
Wire Wire Line
	9000 3600 9000 3700
Wire Wire Line
	9000 3900 9000 3950
Wire Wire Line
	9250 3900 9250 3950
Wire Wire Line
	9500 3900 9500 3950
Wire Wire Line
	9750 3900 9750 3950
Wire Wire Line
	8350 3350 9250 3350
Wire Wire Line
	9250 3350 9250 3400
Wire Wire Line
	9000 3350 9000 3400
Connection ~ 9000 3350
Wire Wire Line
	9250 3600 9250 3700
Wire Wire Line
	9500 3600 9500 3700
Wire Wire Line
	9750 3600 9750 3700
Wire Wire Line
	9750 3200 9750 3400
Wire Wire Line
	8350 3200 9750 3200
Wire Wire Line
	9500 3400 9500 3200
Connection ~ 9500 3200
Wire Wire Line
	9400 4550 8700 4550
Wire Wire Line
	2850 4650 3250 4650
Text Label 2850 2850 0    40   ~ 0
BUZ
Text Label 8700 4550 0    40   ~ 0
BUZ
$Comp
L GND #PWR0112
U 1 1
P 9300 4700
F 0 "#PWR0112" H 9300 4700 30  0001 C CNN
F 1 "GND" H 9300 4630 30  0001 C CNN
F 2 "" H 9300 4700 60  0000 C CNN
F 3 "" H 9300 4700 60  0000 C CNN
	1    9300 4700
	1    0    0    -1  
$EndComp
Wire Wire Line
	9400 4650 9300 4650
Wire Wire Line
	9300 4650 9300 4700
Text Notes 6100 3350 0    40   ~ 0
Timer 1 output 1 (PWM)
Text Notes 6100 3450 0    40   ~ 0
Timer 1 output 2 (PWM)
Text Notes 2100 2850 0    40   ~ 0
Timer 2 output 1 (PWM)
Wire Wire Line
	2850 2750 3250 2750
Wire Wire Line
	3250 2850 2850 2850
Wire Wire Line
	2850 2950 3250 2950
Wire Wire Line
	2850 3950 3250 3950
Text GLabel 5750 2550 2    40   Input ~ 0
AC_INT_XL
Wire Wire Line
	4950 2750 5750 2750
Wire Wire Line
	2850 4550 3250 4550
Wire Wire Line
	2750 3750 3250 3750
Wire Wire Line
	1800 4300 1800 3450
Wire Wire Line
	1150 4300 1800 4300
Wire Wire Line
	1900 4400 1900 3550
Wire Wire Line
	1150 4400 1900 4400
Wire Wire Line
	1250 4250 1250 4300
Connection ~ 1250 4300
Wire Wire Line
	1450 4250 1450 4400
Connection ~ 1450 4400
Wire Wire Line
	4950 3350 5750 3350
Wire Wire Line
	5750 4250 4950 4250
Wire Wire Line
	4950 2650 5750 2650
Wire Wire Line
	4950 2850 5750 2850
Wire Wire Line
	2400 3650 3250 3650
Wire Wire Line
	4950 3550 5750 3550
$Comp
L CRYSTAL_SMD X2
U 1 1
P 2600 3850
F 0 "X2" H 2600 3940 30  0000 C CNN
F 1 "48MHz" H 2630 3740 30  0000 L CNN
F 2 "" H 2600 3850 60  0000 C CNN
F 3 "" H 2600 3850 60  0000 C CNN
	1    2600 3850
	0    1    1    0   
$EndComp
Wire Wire Line
	3250 2650 2850 2650
Wire Wire Line
	3250 4250 2850 4250
$Comp
L CAP C18
U 1 1
P 2300 3650
F 0 "C18" V 2250 3750 39  0000 C CNN
F 1 "10pF" V 2350 3750 39  0000 C CNN
F 2 "" H 2300 3650 60  0000 C CNN
F 3 "" H 2300 3650 60  0000 C CNN
	1    2300 3650
	-1   0    0    1   
$EndComp
$Comp
L CAP C24
U 1 1
P 2300 4050
F 0 "C24" V 2250 4150 39  0000 C CNN
F 1 "10pF" V 2350 4150 39  0000 C CNN
F 2 "" H 2300 4050 60  0000 C CNN
F 3 "" H 2300 4050 60  0000 C CNN
	1    2300 4050
	-1   0    0    1   
$EndComp
Connection ~ 2600 3650
Wire Wire Line
	2750 4050 2750 3750
Wire Wire Line
	2400 4050 2750 4050
Connection ~ 2600 4050
$Comp
L GND #PWR0113
U 1 1
P 2100 4100
F 0 "#PWR0113" H 2100 4100 30  0001 C CNN
F 1 "GND" H 2100 4030 30  0001 C CNN
F 2 "" H 2100 4100 60  0000 C CNN
F 3 "" H 2100 4100 60  0000 C CNN
	1    2100 4100
	1    0    0    -1  
$EndComp
$Comp
L GND #PWR0114
U 1 1
P 2100 3700
F 0 "#PWR0114" H 2100 3700 30  0001 C CNN
F 1 "GND" H 2100 3630 30  0001 C CNN
F 2 "" H 2100 3700 60  0000 C CNN
F 3 "" H 2100 3700 60  0000 C CNN
	1    2100 3700
	1    0    0    -1  
$EndComp
$Comp
L GND #PWR0115
U 1 1
P 2350 3900
F 0 "#PWR0115" H 2350 3900 30  0001 C CNN
F 1 "GND" H 2350 3830 30  0001 C CNN
F 2 "" H 2350 3900 60  0000 C CNN
F 3 "" H 2350 3900 60  0000 C CNN
	1    2350 3900
	1    0    0    -1  
$EndComp
Wire Wire Line
	2500 3850 2350 3850
Wire Wire Line
	2350 3850 2350 3900
Wire Wire Line
	2200 3650 2100 3650
Wire Wire Line
	2100 3650 2100 3700
Wire Wire Line
	2200 4050 2100 4050
Wire Wire Line
	2100 4050 2100 4100
NoConn ~ 3250 2450
NoConn ~ 3250 2550
NoConn ~ 3250 3050
NoConn ~ 4950 3050
NoConn ~ 4950 3150
NoConn ~ 4950 3250
$EndSCHEMATC
